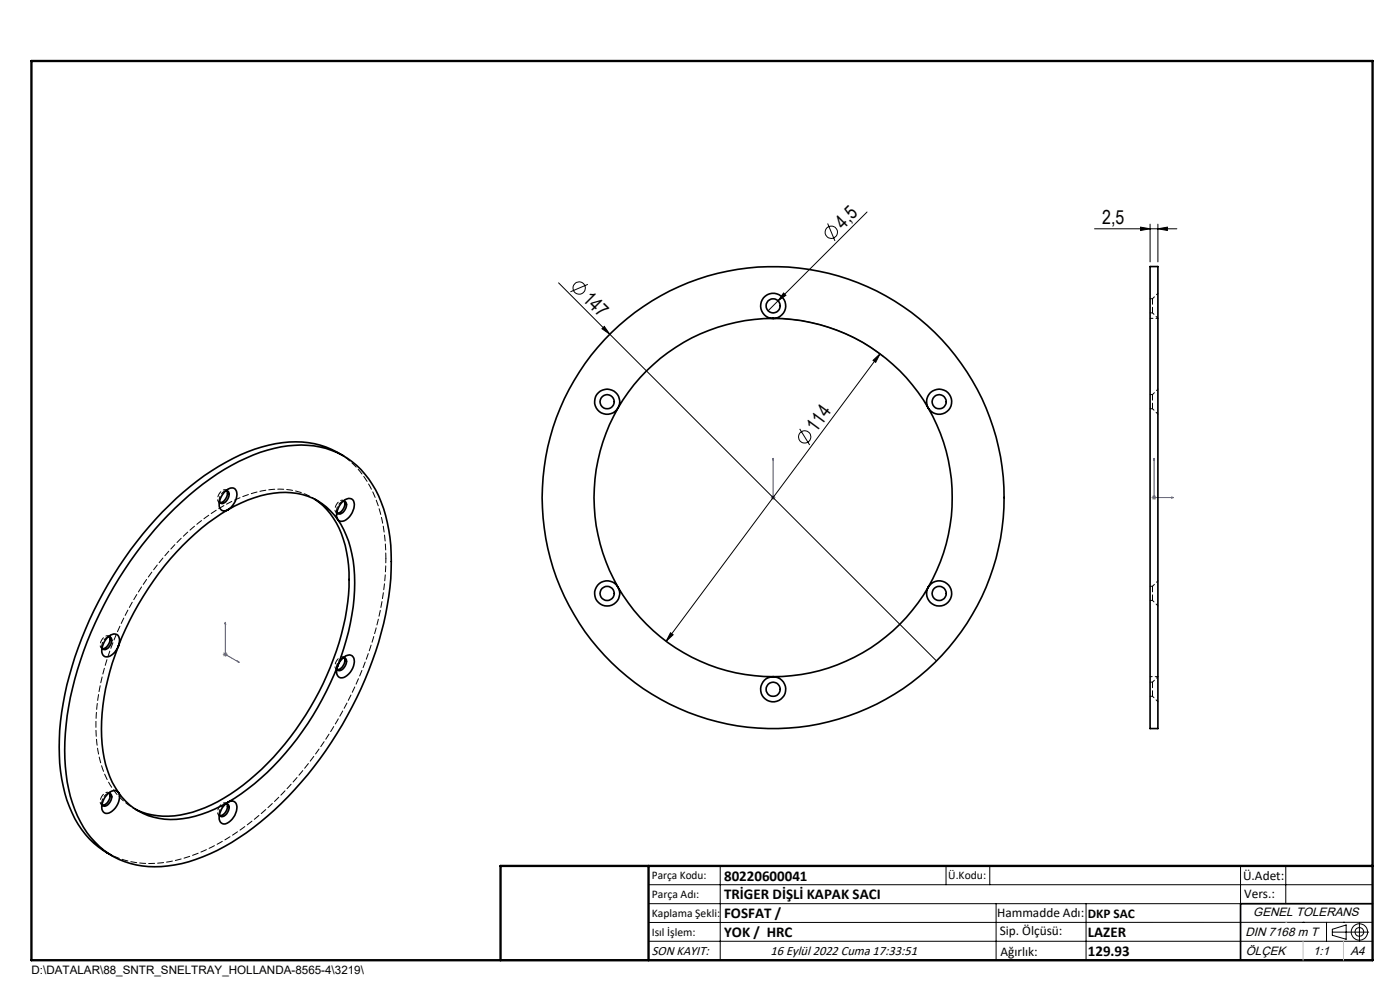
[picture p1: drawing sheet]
<svg xmlns="http://www.w3.org/2000/svg" width="297mm" height="210mm" viewBox="0 0 297 210" stroke-linecap="round" stroke-linejoin="round" font-family="sans-serif">
<g fill="none" stroke="#000" stroke-width=".21">
<path d="M118.5 60l10.9 10.9M175.6 47.4l1.5 3.7M183.9 45l-21 20.9M232.2 48.5h17.5M242 48.2l2 .3-2 .4zM244 47.5v8.1M245.6 48.5l2-.3v.7zM245.6 47.5v8.1M124.7 60.3l-3.7 1.6M127.7 69.7l.5-.5 1.2 1.7zM129.4 70.9l69.2 69.3M165 67.5a38.4 38.4 0 0 1 22.5 8.2"/>
<path d="M166.2 62.2l.5 .4-1.6 1.2zM185.2 76.4l1.5-1.3-.9 1.8zM186.7 75.1l-45.4 60.9M169.7 91l2.1 3.4M142.2 134.2l.6 .4-1.5 1.4zM137.6 187.7h153.6M137.6 191.7h153.6M137.6 199.7h153.6M152.8 183.7v20M200.7 183.7v4M210 183.7v4M211.3 191.7v12"/>
<path d="M230.4 191.7v12M263.2 183.7v20M272.8 183.7v8M276.4 195.6h.1M281.4 195.6v4.1M282.6 197.7h7.8M282.6 197.1l3-.9v3l-3-.8zM285 195.6h.1M288.4 195.8v3.8M291.2 195.6l-153.6 .1"/>
<circle cx="176.3" cy="49.3" r="1.31"/>
<circle cx="122.9" cy="61.1" r="1.3"/>
<circle cx="170.7" cy="92.7" r="1.3"/>
<circle cx="288.4" cy="197.7" r="1.74"/>
<circle cx="288.4" cy="197.7" r=".93"/>
</g>
<path d="M164 97.2v.4v-.4M164 97.2v8.3M244.8 97.2v8.3h4.2M244.8 97.2l.1 .4h-.2zM164 105.4v.2zM164 105.5h.1M248.6 105.4l.4 .1-.4 .1zM47.8 132v6.8l2.9 1.7M47.8 132l.1 .4-.2-.1zM50.4 140.3l.3 .2-.3-.1z" fill="none" stroke="#00f" stroke-width=".21"/>
<path d="M163.5 105.5h1M163.7 105.2l.7 .7M164 105v1M164.4 105.2l-.7 .7M244.3 105.5h1M244.5 105.2l.7 .7M244.8 105v1M245.2 105.2l-.7 .7M47.3 138.8h1M47.4 138.5l.8 .7M47.8 138.3v1M48.2 138.5l-.8 .7" fill="none" stroke="#808080" stroke-width=".21"/>
<path d="M291.2 191.7h-28v12M106.2 203.7h185" fill="none" stroke="#000" stroke-width=".35"/>
<path d="M6.7 12.9h284.5v190.8h-284.5zM137.6 183.7v20M291.2 183.7h-185v20" fill="none" stroke="#000" stroke-width=".5"/>
<path d="M272.8 195.6h.1M276.4 199.7v4M285 199.7v4" fill="none" stroke="#c0c0c0" stroke-width=".21"/>
<g fill="#00f">
<path d="M164 105.4v.2zM164 97.2v.4z"/>
<path d="M50.4 140.3l.3 .2-.3-.1zM47.8 132l.1 .4-.2-.1z"/>
<path d="M248.6 105.4l.4 .1-.4 .1zM244.8 97.2l.1 .4h-.2z"/>
</g>
<g fill="#000">
<path d="M127.7 69.7l.5-.5 1.2 1.7zM166.2 62.2l.5 .4-1.6 1.2z"/>
<path d="M242 48.2l2 .3-2 .4zM245.6 48.5l2-.3v.7z"/>
<path d="M142.2 134.2l-.9 1.8 1.5-1.4zM185.2 76.4l.6 .5 .9-1.8z"/>
</g>
<g fill="none" stroke="#000" stroke-width=".35">
<path d="M244 56.5h1.6v98h-1.6zM164 67.5a37.9 37.9 0 0 1 32.9 19.1M164 67.5a38 38 0 0 0-32.9 19.1M72.9 96.7a19.4 19.4 0 0 0-15.9-2.3 45.9 45.9 0 0 0-19.6 11.4 80.8 80.8 0 0 0-24.3 45.3 39.2 39.2 0 0 0 1.6 20 18.9 18.9 0 0 0 9.2 10.5M131.1 86.6a38.1 38.1 0 0 0 0 38M196.9 86.6a38.1 38.1 0 0 1 0 38M37.1 107.8a48.9 48.9 0 0 1 19.6-12.3 20.3 20.3 0 0 1 17 1.7 21.2 21.2 0 0 1 8.5 13.6 49.8 49.8 0 0 1-1.3 23.5 80.1 80.1 0 0 1-27.2 41.3 38.2 38.2 0 0 1-18.1 8.1 17.5 17.5 0 0 1-19.2-10.6 38.5 38.5 0 0 1-2.1-21.3 80.7 80.7 0 0 1 22.8-44zM47.5 104.5l.7-.6a1.2 1.2 0 0 1 1.5-.3 1.2 1.2 0 0 1 .6 1.3 3.9 3.9 0 0 1-2.6 3.5 1.38 1.38 0 0 1-1.1-2.2l.4-.9zM47.9 104.1a.72 .72 0 0 1 .7 1.1 1.61 1.61 0 0 1-1.8 1.5l-.3-.3M48.1 104.1a1.89 1.89 0 0 1-1.5 2.5M48.4 108.1a22.6 22.6 0 0 1 14.6-3.4 12.9 12.9 0 0 1 8.6 5.5M48.4 108.1a56.3 56.3 0 0 0-20.9 23.6l-2.4 5.3"/>
<path d="M66.8 105.9a17.3 17.3 0 0 1 7 12.6 46.9 46.9 0 0 1-4.5 24.8 59.1 59.1 0 0 1-20.4 25.1 23.8 23.8 0 0 1-15.5 4.6 12.7 12.7 0 0 1-4.6-1.3M71.6 110.2a25.6 25.6 0 0 1 3.5 16.8 51.6 51.6 0 0 1-3.5 14.2M72.6 106.5l.3-.3a1.25 1.25 0 0 1 1.4-.4 1.25 1.25 0 0 1 .9 1.2 3.7 3.7 0 0 1-2.8 3.6 1.29 1.29 0 0 1-1-1.9l.6-1.4zM72.8 106.3a.72 .72 0 0 1 .7 1.1 1.68 1.68 0 0 1-1.8 1.6l-.3-.3M73 106.3a1.94 1.94 0 0 1-1.5 2.6M22.8 135.3l.3-.3a1.25 1.25 0 0 1 1.4-.5 1.25 1.25 0 0 1 .9 1.2 3.7 3.7 0 0 1-2.8 3.6 1.29 1.29 0 0 1-1-1.8l.6-1.4zM23 135.1a.72 .72 0 0 1 .7 1.1 1.68 1.68 0 0 1-1.8 1.6l-.2-.4M23.2 135.1a1.99 1.99 0 0 1-1.5 2.5M25.1 137a43.6 43.6 0 0 0-3 23.8l.3 1.4a19.2 19.2 0 0 0 2.7 5.9M72.7 139.6l.4-.3a1.21 1.21 0 0 1 1.5-.3 1.21 1.21 0 0 1 .6 1.4 3.8 3.8 0 0 1-2.6 3.4 1.38 1.38 0 0 1-1.1-2.1l.6-1.4zM72.8 139.5a.85 .85 0 0 1 .8 .6 .85 .85 0 0 1-.2 .9l-.7 .9a.74 .74 0 0 1-1.3 0M73 139.5a1.94 1.94 0 0 1-1.5 2.6"/>
<path d="M131.1 124.6a38.1 38.1 0 0 0 32.9 18.9M196.9 124.6a37.9 37.9 0 0 1-32.9 18.9M71.6 141.2a60.5 60.5 0 0 1-20.4 27.2l-2.8 1.8M22.9 168.3l.4-.2a1.21 1.21 0 0 1 1.4-.3 1.21 1.21 0 0 1 .7 1.3 3.8 3.8 0 0 1-2.6 3.4 1.38 1.38 0 0 1-1.1-2.1l.6-1.3zM23 168.3a.85 .85 0 0 1 .8 .5 .85 .85 0 0 1-.2 .9l-.7 1a.71 .71 0 0 1-.6 .3 .71 .71 0 0 1-.6-.4M23.2 168.3a1.99 1.99 0 0 1-1.5 2.5M25.1 168.1a13.8 13.8 0 0 0 15 5.4l2.7-.8a29.3 29.3 0 0 0 5.6-2.5M47.7 170.7l.3-.3a1.26 1.26 0 0 1 1.6-.4 1.26 1.26 0 0 1 .6 1.6 3.7 3.7 0 0 1-2.7 3.2 1.53 1.53 0 0 1-.8-2.4l.4-.9zM47.9 170.5a.71 .71 0 0 1 .7 1.1 1.68 1.68 0 0 1-1.8 1.6l-.3-.3M48.1 170.5a1.91 1.91 0 0 1-1.5 2.5"/>
<circle cx="164" cy="64.9" r="2.66"/>
<circle cx="164" cy="64.9" r="1.5"/>
<circle cx="128.8" cy="85.2" r="2.66"/>
<circle cx="128.8" cy="85.2" r="1.51"/>
<circle cx="199.2" cy="85.2" r="1.51"/>
<circle cx="199.2" cy="85.2" r="2.67"/>
<circle cx="164" cy="105.5" r="49"/>
<circle cx="128.8" cy="125.9" r="2.65"/>
<circle cx="128.8" cy="125.9" r="1.5"/>
<circle cx="199.2" cy="125.9" r="2.66"/>
<circle cx="199.2" cy="125.9" r="1.5"/>
<circle cx="164" cy="146.2" r="1.51"/>
<circle cx="164" cy="146.2" r="2.67"/>
</g>
<path d="M244.5 63.4v3M244.5 83.7v3M47.9 104.1a2.11 2.11 0 0 0-1.3 2.3M72.8 106.3a2.11 2.11 0 0 0-1.3 2.4M81.9 118.4a29.8 29.8 0 0 0-4.8-17.5 17.2 17.2 0 0 0-5.4-4.9M23 135.1a2.11 2.11 0 0 0-1.3 2.3M72.8 139.5a2.11 2.11 0 0 0-1.3 2.4M244.5 124.4v3M244.5 144.7v3M23 168.3a2.11 2.11 0 0 0-1.3 2.3M47.9 170.5a2.11 2.11 0 0 0-1.3 2.3" fill="none" stroke="#000" stroke-width=".21" stroke-dasharray="1.3 .6" stroke-dashoffset=".1"/>
<path d="M244.5 66.4l1.2 1.1M245.7 67.5h-1.7M245.7 62.2l-1.2 1.2M244.5 86.7l1.2 1.2M245.7 82.5l-1.2 1.2M244.5 127.4l1.2 1.1M245.7 123.2l-1.2 1.2M244 143.5h1.7M244.5 147.7l1.2 1.2M245.7 143.5l-1.2 1.2" fill="none" stroke="#000" stroke-width=".21" stroke-dasharray="1.3 .6" stroke-dashoffset=".8"/>
<g fill="none" stroke="#000" stroke-width=".21" stroke-dasharray="1.3 .6">
<path d="M244 66.4h.5M244.5 63.4h-.5M244 86.7h.5M244.5 83.7h-.5M46.5 106.5l.3 .2M48.3 104.1l-.3-.2M71.4 108.8l.3 .2M73.2 106.4l-.3-.2M21.6 137.5l.3 .2M23.4 135.1l-.3-.2M73.2 139.6l-.3-.2M244 127.4h.5"/>
<path d="M244.5 124.4h-.5M71.4 142l.3 .2M244 147.7h.5M244.5 144.7h-.5M21.6 170.7l.3 .2M23.4 168.3l-.3-.2M46.5 172.9l.3 .3M48.3 170.6l-.3-.3"/>
</g>
<path d="M22.7 180.9a19.6 19.6 0 0 0 14.7 1.6 47.2 47.2 0 0 0 21.1-12.7 80.5 80.5 0 0 0 22.8-44l.4-3.7 .2-3.7" fill="none" stroke="#000" stroke-width=".21" stroke-dasharray="1.3 .6" stroke-dashoffset=".3"/>
<path d="M66.8 105.9a15.9 15.9 0 0 0-13.9-1.1 42.6 42.6 0 0 0-18.3 13.6 60.5 60.5 0 0 0-14.2 33.2 24.7 24.7 0 0 0 3.6 15.9 13.3 13.3 0 0 0 4.8 4.2" fill="none" stroke="#000" stroke-width=".21" stroke-dasharray="1.3 .6" stroke-dashoffset=".6"/>
<path d="M48.1 104.1a.95 .95 0 0 0-1.4 .4l-.5 1a.83 .83 0 0 0 .5 1.1M73 106.3a.95 .95 0 0 0-1.4 .4l-.5 1a.83 .83 0 0 0 .5 1.1M23.2 135.1a.95 .95 0 0 0-1.4 .4l-.5 1a.83 .83 0 0 0 .5 1.1M73 139.5a.95 .95 0 0 0-1.4 .4l-.5 1a.83 .83 0 0 0 .5 1.1M23.2 168.3a.95 .95 0 0 0-1.4 .4l-.5 1a.83 .83 0 0 0 .5 1.1M48.1 170.5a.95 .95 0 0 0-1.4 .4l-.5 1a.83 .83 0 0 0 .5 1.1" fill="none" stroke="#000" stroke-width=".21" stroke-dasharray="1.3 .6" stroke-dashoffset=".4"/>
<path d="M67.4 106.2l-1.2-.7M28.2 171.4l1.2 .6" fill="none" stroke="#000" stroke-width=".21" stroke-dasharray="1.3 .6" stroke-dashoffset=".7"/>
<path d="M46.5 106.1v.9M48.4 103.7l-.8 .5M71.4 108.3v.9M73.3 106l-.8 .4M21.6 137v1M23.5 134.7l-.8 .5M73.3 139.2l-.8 .4M71.4 141.5v.9M21.6 170.2v1M23.5 167.9l-.8 .5M46.5 172.5v.9M48.4 170.2l-.8 .4" fill="none" stroke="#000" stroke-width=".21" stroke-dasharray="1.3 .6" stroke-dashoffset=".5"/>
<g font-size="4.1">
<text x="233.8" y="47.6">2,5</text>
<text x="178.9" y="48.7" transform="rotate(-45 178.9 48.7)">4,5</text>
<text x="123.4" y="63.6" transform="rotate(45 123.4 63.6)">147</text>
<text x="173.1" y="91.8" transform="rotate(-53 173.1 91.8)">114</text>
</g>
<g font-size="3.2">
<text x="153.6" y="190.8">TRİGER DİŞLİ KAPAK SACI</text>
<text x="153.6" y="186.8">80220600041</text>
<text x="153.6" y="194.8">FOSFAT /</text>
<text x="153.6" y="198.8">YOK / HRC</text>
<text x="230.8" y="198.7">LAZER</text>
<text x="230.8" y="202.8">129.93</text>
</g>
<g font-size="2.8">
<text x="263.7" y="186.7">Ü.Adet:</text>
<text x="263.9" y="190.5">Vers.:</text>
<text x="211.5" y="194.5">Hammadde Adı:</text>
<text x="230.8" y="194.7">DKP SAC</text>
<text x="138.3" y="202.6">SON KAYIT:</text>
<text x="163.5" y="202.6">16 Eylül 2022 Cuma 17:33:51</text>
<text x="212.1" y="198.4">Sip. Ölçüsü:</text>
<text x="212.2" y="202.7">Ağırlık:</text>
</g>
<g font-size="2.6">
<text x="265.9" y="194.4">GENEL TOLERANS</text>
<text x="264.2" y="198.5">DIN 7168 m T</text>
<text x="264.3" y="202.6">ÖLÇEK</text>
<text x="278.5" y="202.6">1:1</text>
<text x="286.5" y="202.6">A4</text>
</g>
<g font-size="2.5">
<text x="138.3" y="186.4">Parça Kodu:</text>
<text x="138.3" y="190.5">Parça Adı:</text>
<text x="201.2" y="186.5">Ü.Kodu:</text>
<text x="138.3" y="194.5">Kaplama Şekli:</text>
<text x="138.3" y="198.6">Isıl İşlem:</text>
<text x="6.7" y="206.7">D:\DATALAR\88_SNTR_SNELTRAY_HOLLANDA-8565-4\3219\</text>
</g>
</svg>
